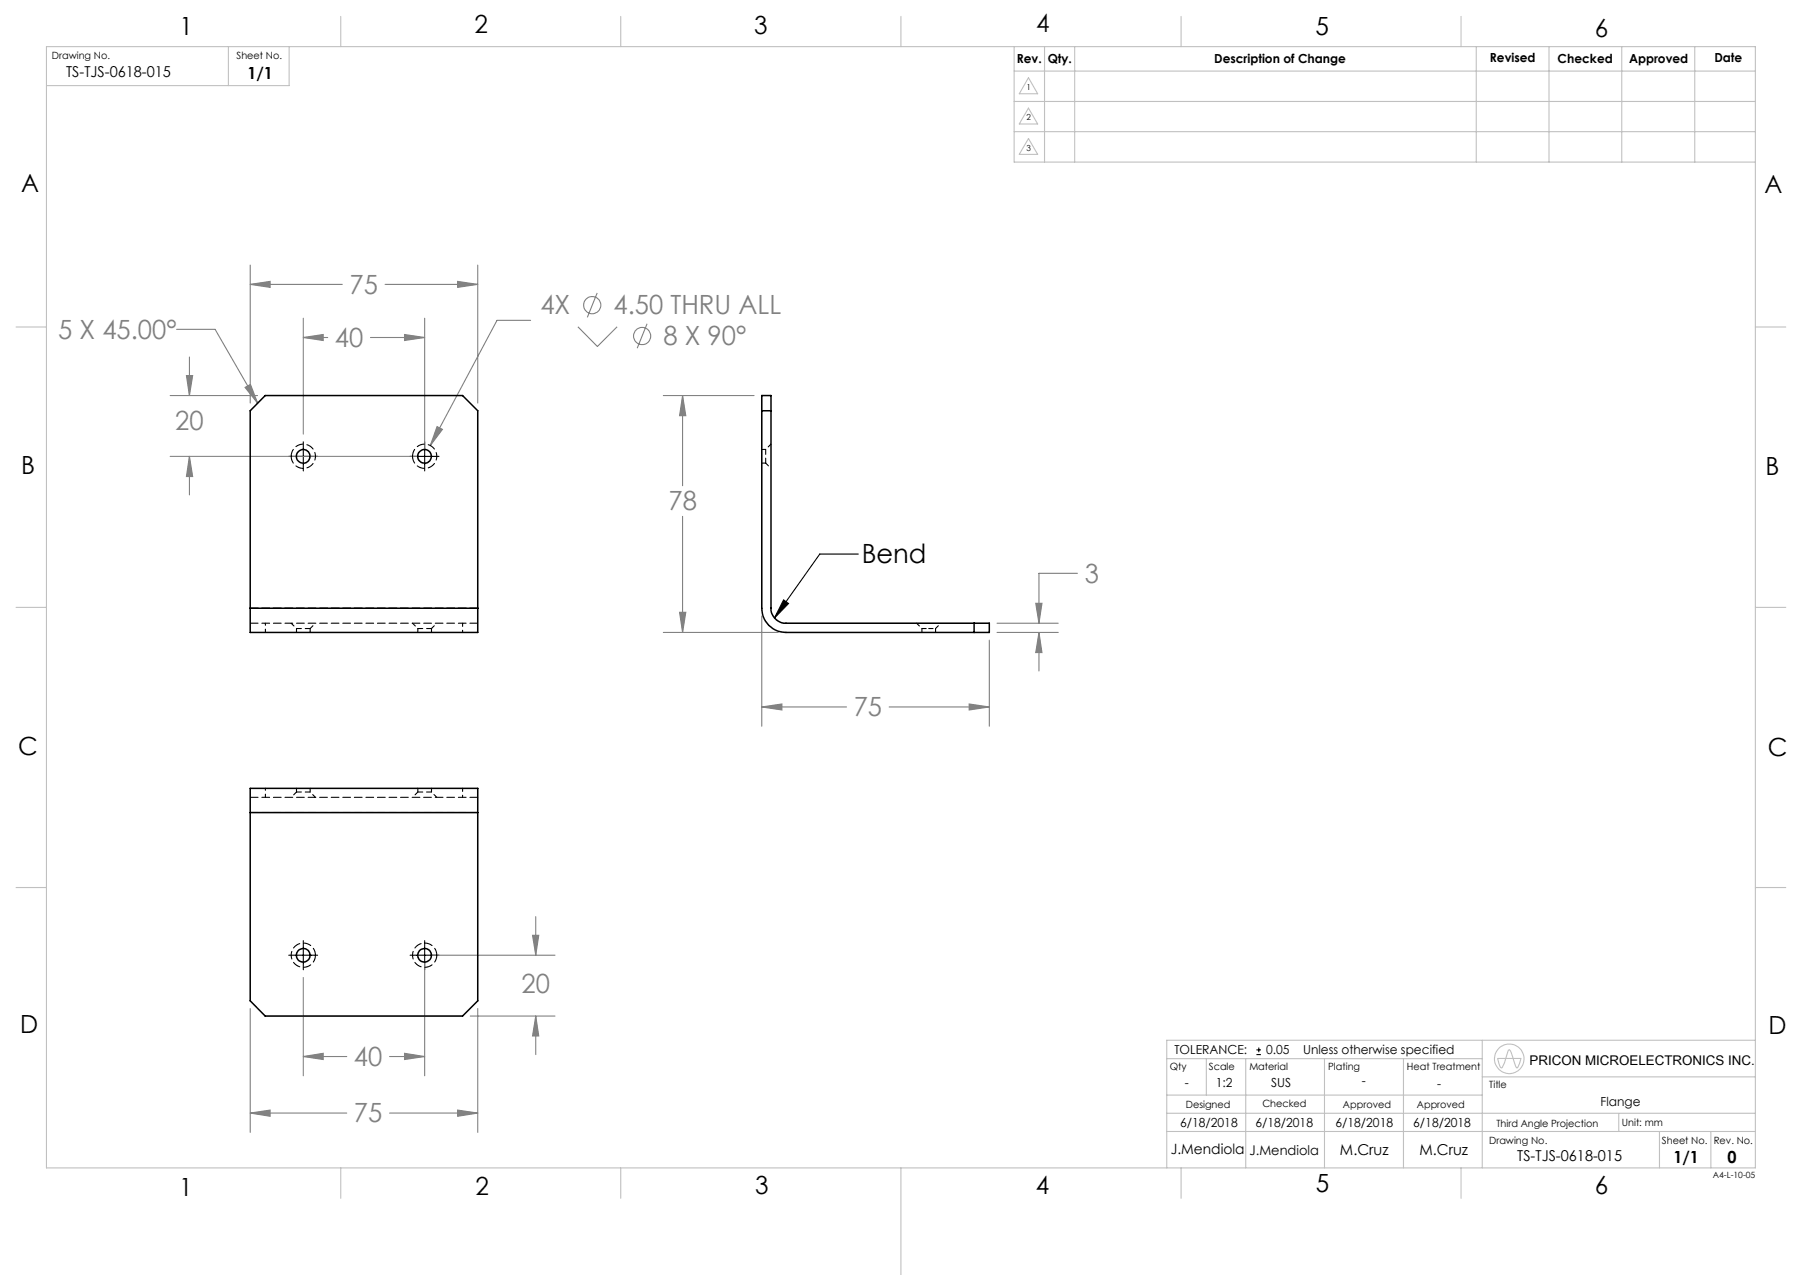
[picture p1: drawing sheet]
<svg xmlns="http://www.w3.org/2000/svg" width="297mm" height="210mm" viewBox="0 0 297 210" stroke-linecap="round" stroke-linejoin="round" font-family="sans-serif">
<g fill="none" stroke="#808080" stroke-width=".18">
<path d="M29.1 54.2h6.4l7 12.2M31.2 58.8v6.3M41.2 46.8l3.3-.5v1zM41.2 43.7v22.7M41.2 46.8h15.2M50 55.6l3.3-.5v1zM50 52.4v19.1M50 55.6h4M61.1 55.6h8.9M63.5 46.8h15.2M66.7 55.1l3.3 .5-3.3 .5zM70 52.4v21.5"/>
<path d="M75.4 46.3l3.3 .5-3.3 .5zM78.7 43.7v22.7M87.5 52.8h-5.6l-11 20.6M95.2 53.8l3.3 3.3 3.2-3.3M98.4 48.3l-1.6 4M106.6 53.3l-1.6 4.1M28 65.1h14.4M28 75.2h40.7M30.7 61.9h1l-.5 3.2zM31.2 75.2l.5 3.3h-1zM31.2 75.2v6.3M40.4 63.8l.9-.5 1.2 3.1z"/>
<path d="M72 70.3l.9 .4-2 2.7zM109.3 65.1h15M112.5 65.1l.5 3.4h-1zM112.5 65.1v14.9M112.5 85v19.2M170.7 99.4h1l-.5 3.2zM177.6 94.4h-6.4v8.2M109.3 104.2h19M112 100.9h1l-.5 3.3zM125.6 116.4l3.3-.5v1zM125.6 101.5v18.1M125.6 116.4h13.9"/>
<path d="M146.5 116.4h16.6M159.7 115.9l3.4 .5-3.4 .5zM163.1 105.4v14.2M164.3 104.2h10.1M164.3 102.6h10.1M171.2 104.2l.5 3.3h-1zM171.2 104.2v6.3M70 158.6v18.6M71.3 157.3h20.2M87.8 154h1l-.5 3.3zM88.3 151v6.3M41.2 166.1v20.4"/>
<path d="M50 174l3.3-.5v1zM50 161v16.2M50 174h7.1M64.2 174h5.8M66.7 173.5l3.3 .5-3.3 .5zM77.5 167.3h14M78.7 166.1v20.4M88.3 167.3l.5 3.3h-1zM88.3 167.3v6.4M41.2 183.3l3.3-.5v1.1zM41.2 183.3h15.9M64.2 183.3h14.5"/>
<path d="M75.4 182.8l3.3 .5-3.3 .6z"/>
<circle cx="97.6" cy="50.3" r="1.42"/>
<circle cx="105.8" cy="55.4" r="1.41"/>
</g>
<g fill="none" stroke="#000" stroke-width=".18">
<path d="M47.6 75.2h4.8M50 72.8v4.8M67.6 75.2h4.8M70 72.8v4.8M129.2 98.8l.8 .6-2.4 2.4zM141.5 91.3h-6.4l-7.5 10.5M47.6 157.3h4.8M50 154.9v4.8M67.6 157.3h4.8M70 154.9v4.8M207.1 173.7h.7M207.1 172.9h.7"/>
<path d="M207.5 172.5v.8"/>
</g>
<g fill="none" stroke="#c0c0c0" stroke-width=".18">
<path d="M7.7 7.7h281.6v184.7h-281.6zM37.6 7.7v6.4M47.7 7.7v6.4h-40M56.2 2.7v5M102.3 2.7v5M148.5 2.7v5M167.1 7.7v19h122.2M167.1 11.7h122.2M167.1 16.7h122.2M169.5 17.8l1.5 2.6h-3zM169.5 12.8l1.5 2.6h-3zM172.2 7.7v19"/>
<path d="M177.1 7.7v19M194.7 2.7v5M240.8 2.7v5M243.3 7.7v19M255.3 7.7v19M267.3 7.7v19M279.3 7.7v19M167.1 21.7h122.2M169.5 22.8l1.5 2.6h-3zM2.6 53.9h5.1M289.3 53.9h5M2.6 100h5.1"/>
<path d="M289.3 100h5M2.6 146.2h5.1M289.3 146.2h5M192.3 174.4h52M198.8 174.4v6M205.3 174.4v18M218.3 174.4v18M231.3 174.4v18M244.3 171.3v21.1M244.3 177.4h45M246.8 174.3h3.9l-.3 .9-.4 .7-.2-.2-.8-2.5-.3-.3-.1 .1-.6 2-.4 .9-.3-.2zM289.3 171.3h-97v21.1"/>
<path d="M56.2 192.4v5M102.3 192.4v5M148.5 192.4v17.6M192.3 186.4h97M192.3 183.4h97M192.3 180.4h52M194.7 192.4v5M240.8 192.4v5M266.8 183.4v3M273.5 186.4v6M282 186.4v6"/>
<circle cx="248.8" cy="174.4" r="2.43"/>
</g>
<path d="M129.2 98.8l.8 .6-2.4 2.4z" fill="#000"/>
<path d="M125.6 116.4l3.3-.5v1zM159.7 115.9l3.4 .5-3.4 .5zM112.5 65.1l.5 3.4h-1zM112 100.9h1l-.5 3.3zM170.7 99.4h1l-.5 3.2zM171.2 104.2l.5 3.3h-1zM72 70.3l-1.1 3.1 2-2.7zM66.7 55.1l3.3 .5-3.3 .5zM50 55.6l3.3-.5v1zM41.2 46.8l3.3-.5v1zM75.4 46.3l3.3 .5-3.3 .5zM31.2 75.2l.5 3.3h-1zM30.7 61.9h1l-.5 3.2zM40.4 63.8l.9-.5 1.2 3.1zM50 174l3.3-.5v1zM66.7 173.5l3.3 .5-3.3 .5zM41.2 183.3l3.3-.5v1.1zM75.4 182.8l3.3 .5-3.3 .6zM88.3 167.3l.5 3.3h-1zM87.8 154h1l-.5 3.3z" fill="#808080"/>
<g fill="none" stroke="#000" stroke-width=".25">
<path d="M125.6 65.1h1.5v35.1a2.45 2.45 0 0 0 2.4 2.4h33.6v1.6h-33.6a4 4 0 0 1-3.9-4zM125.6 67.7h1.5M41.2 100.2v4h37.5v-4M41.2 100.2v-32.5l2.5-2.6h32.5l2.5 2.6v32.5M41.2 100.2h37.5M160.5 102.6v1.6M41.2 133.8v-4h37.5v4M41.2 133.8v31l2.5 2.5h32.5l2.5-2.5v-31M41.2 133.8h37.5"/>
<circle cx="50" cy="75.2" r="1.12"/>
<circle cx="70" cy="75.2" r="1.12"/>
<circle cx="50" cy="157.3" r="1.12"/>
<circle cx="70" cy="157.3" r="1.12"/>
</g>
<g fill="none" stroke="#000" stroke-width=".18" stroke-dasharray="1.3 .6" stroke-dashoffset=".6">
<path d="M126.2 76.3l.9 .8M127.1 73.1l-.9 .9M48 102.6l.9 .9M51.1 103.5l.9-.9M68 102.6l.9 .9M71.1 103.5l.9-.9M151.1 102.6l.8 .9M151.9 103.5h1.2M153.1 103.5h1.1M154.2 103.5l.9-.9M48.9 130.5l-.9 .8M52 131.3l-.9-.8"/>
<path d="M68.9 130.5l-.9 .8M72 131.3l-.9-.8"/>
</g>
<path d="M126.2 74v2.3M48.9 103.5h2.2M68.9 103.5h2.2M51.1 130.5h-2.2M71.1 130.5h-2.2" fill="none" stroke="#000" stroke-width=".18" stroke-dasharray="1.3 .6" stroke-dashoffset=".5"/>
<g fill="none" stroke="#000" stroke-width=".18" stroke-dasharray="1.3 .6">
<path d="M125.6 76.3h.6M126.2 74h-.6M41.2 102.6h37.5M48.9 103.5v.6M51.1 104.1v-.6M68.9 103.5v.6M71.1 104.1v-.6M78.7 100.1h-37.5M151.9 103.5v.6M154.2 104.1v-.6M41.2 133.8h37.5M48.9 129.8v.7"/>
<path d="M51.1 130.5v-.7M68.9 129.8v.7M71.1 130.5v-.7M78.7 131.3h-37.5"/>
</g>
<path d="M48 75.1a2 2 0 0 1 2.9-1.7 2 2 0 0 1 .3 3.4 2 2 0 0 1-3.2-1.3v-.4M68 75.1a2 2 0 0 1 2.9-1.7 2 2 0 0 1 .3 3.4 2 2 0 0 1-3.2-1.3v-.4M52 157.3a2 2 0 0 1-2.9 1.8 2 2 0 0 1-.3-3.4 2 2 0 0 1 3.2 1.3v.3M72 157.3a2 2 0 0 1-2.9 1.8 2 2 0 0 1-.3-3.4 2 2 0 0 1 3.2 1.3v.3" fill="none" stroke="#000" stroke-width=".18" stroke-dasharray="1.3 .6" stroke-dashoffset=".1"/>
<path d="M43.7 104.1v-1.5M76.2 102.6v1.5M43.7 131.3v-1.5M76.2 129.8v1.5" fill="none" stroke="#000" stroke-width=".18" stroke-dasharray="1.3 .6" stroke-dashoffset=".8"/>
<g font-size="4.4" fill="#808080">
<text x="57.6" y="48.4">75</text>
<text x="89.1" y="51.7">4X</text>
<text x="101.1" y="51.7">4.50 THRU ALL</text>
<text x="9.6" y="55.8">5 X 45.00°</text>
<text x="55.2" y="57.1">40</text>
<text x="109.4" y="56.8">8 X 90°</text>
<text x="28.9" y="70.9">20</text>
<text x="110.2" y="84">78</text>
<text x="178.8" y="95.9">3</text>
<text x="140.7" y="118">75</text>
<text x="86" y="163.6">20</text>
<text x="58.3" y="175.5">40</text>
<text x="58.3" y="184.9">75</text>
</g>
<text font-size="4.4" x="142" y="92.8">Bend</text>
<g font-size="4.1">
<text x="29.6" y="5.7">1</text>
<text x="78.2" y="5.5">2</text>
<text x="124.3" y="5.7">3</text>
<text x="170.8" y="5.3">4</text>
<text x="216.8" y="5.8">5</text>
<text x="262.9" y="6.1">6</text>
<text x="3.5" y="31.6">A</text>
<text x="290.8" y="31.8">A</text>
<text x="3.5" y="78.1">B</text>
<text x="291" y="78.2">B</text>
<text x="3" y="124.3">C</text>
<text x="291.4" y="124.4">C</text>
<text x="3.3" y="170.2">D</text>
<text x="291.5" y="170.3">D</text>
<text x="29.6" y="197">1</text>
<text x="78.4" y="196.8">2</text>
<text x="124.5" y="196.7">3</text>
<text x="170.7" y="196.7">4</text>
<text x="216.9" y="196.3">5</text>
<text x="262.9" y="196.7">6</text>
</g>
<g font-size="2.7">
<text x="40.8" y="13">1/1</text>
<text x="275.8" y="191.6">1/1</text>
<text x="284.7" y="191.5">0</text>
</g>
<g font-size="2.5">
<text x="10.9" y="12.7">TS-TJS-0618-015</text>
<text x="220.9" y="190.2">M.Cruz</text>
<text x="233.9" y="190.2">M.Cruz</text>
<text x="250.1" y="191.3">TS-TJS-0618-015</text>
</g>
<text font-size="2.3" x="193" y="190.1">J.Mendiola</text>
<g font-size="2.2">
<text x="252.1" y="175.4">PRICON MICROELECTRONICS INC.</text>
<text x="206" y="190.2">J.Mendiola</text>
</g>
<g font-size="2.1">
<text x="167.6" y="10.4">Rev.</text>
<text x="172.7" y="10.3">Qty.</text>
<text x="200.1" y="10.4">Description of Change</text>
<text x="245.6" y="10.2">Revised</text>
<text x="256.7" y="10.3">Checked</text>
<text x="268.5" y="10.3">Approved</text>
<text x="282.6" y="10.3">Date</text>
<text x="193.6" y="173.6">TOLERANCE:</text>
<text x="208.7" y="173.6">0.05</text>
<text x="214.8" y="173.6">Unless otherwise specified</text>
<text x="195.3" y="179.1">-</text>
<text x="200.4" y="179.1">1:2</text>
<text x="209.5" y="179">SUS</text>
<text x="224.4" y="178.8">-</text>
<text x="236.9" y="179.2">-</text>
<text x="194.5" y="185.7">6/18/2018</text>
<text x="206.9" y="185.7">6/18/2018</text>
<text x="220.1" y="185.6">6/18/2018</text>
<text x="232.9" y="185.6">6/18/2018</text>
<text x="263.8" y="182.2">Flange</text>
</g>
<g font-size="1.6">
<text x="8.6" y="9.6">Drawing No.</text>
<text x="39" y="9.8">Sheet No.</text>
<text x="192.8" y="176.2">Qty</text>
<text x="199.2" y="176.3">Scale</text>
<text x="205.9" y="176.3">Material</text>
<text x="218.9" y="176.3">Plating</text>
<text x="231.9" y="176.2">Heat Treatment</text>
<text x="245.5" y="179.2">Title</text>
<text x="195.4" y="182.4">Designed</text>
<text x="208.1" y="182.4">Checked</text>
<text x="221.3" y="182.4">Approved</text>
<text x="233.5" y="182.4">Approved</text>
<text x="246.6" y="185.6">Third Angle Projection</text>
<text x="267.3" y="185.4">Unit: mm</text>
<text x="245.4" y="188.4">Drawing No.</text>
<text x="273.9" y="188.5">Sheet No.</text>
<text x="282.5" y="188.5">Rev. No.</text>
</g>
<g font-size="1.4">
<text x="169.2" y="14.8">1</text>
<text x="169.2" y="19.8">2</text>
<text x="169.2" y="24.8">3</text>
<text x="282.3" y="194">A4-L-10-05</text>
</g>
</svg>
